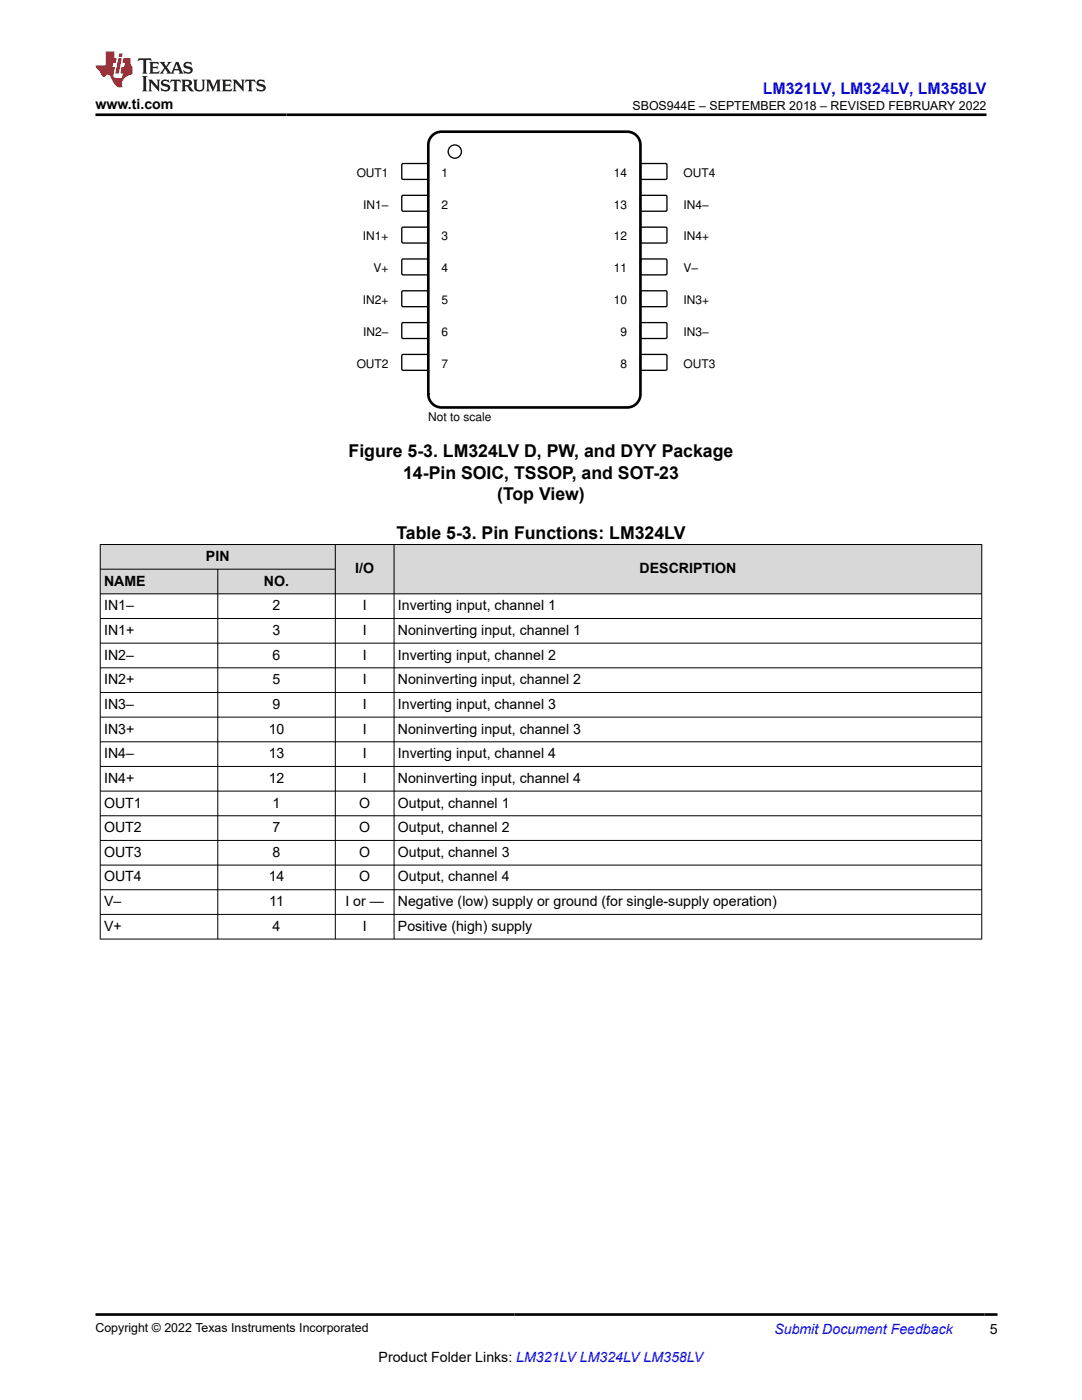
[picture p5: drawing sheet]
<svg xmlns="http://www.w3.org/2000/svg" width="216mm" height="279mm" viewBox="0 0 216 279" stroke-linecap="round" stroke-linejoin="round" font-family="sans-serif">
<path d="M80.3 32.7h5l.2 .2-.1 2.8-.2 .1h-4.9l-.1-.3v-2.6z" fill="none" stroke="#000" stroke-width=".26"/>
<path d="M127.8 32.8l.3-.2 4.9 .1 .1 .2-.1 2.8-.2 .1h-4.9l-.1-.3z" fill-rule="evenodd" fill="#fff"/>
<path d="M127.8 32.8l.3-.2 4.9 .1 .1 .2-.1 2.8-.2 .1h-4.9l-.1-.3z" fill="none" stroke="#000" stroke-width=".26"/>
<path d="M80.3 39h5l.2 .2-.1 2.8-.2 .2-4.9-.1-.1-.2v-2.7z" fill-rule="evenodd" fill="#fff"/>
<path d="M80.3 39h5l.2 .2-.1 2.8-.2 .2-4.9-.1-.1-.2v-2.7z" fill="none" stroke="#000" stroke-width=".26"/>
<path d="M127.8 39.1l.3-.1h4.9l.1 .2-.1 2.8-.2 .2-4.9-.1-.1-.2z" fill-rule="evenodd" fill="#fff"/>
<path d="M127.8 39.1l.3-.1h4.9l.1 .2-.1 2.8-.2 .2-4.9-.1-.1-.2z" fill="none" stroke="#000" stroke-width=".26"/>
<path d="M80.3 45.4h5l.2 .2-.1 2.8-.2 .1h-4.9l-.1-.3v-2.6z" fill-rule="evenodd" fill="#fff"/>
<path d="M80.3 45.4h5l.2 .2-.1 2.8-.2 .1h-4.9l-.1-.3v-2.6z" fill="none" stroke="#000" stroke-width=".26"/>
<path d="M127.8 45.5l.3-.2 4.9 .1 .1 .2-.1 2.8-.2 .1h-4.9l-.1-.3z" fill-rule="evenodd" fill="#fff"/>
<path d="M127.8 45.5l.3-.2 4.9 .1 .1 .2-.1 2.8-.2 .1h-4.9l-.1-.3z" fill="none" stroke="#000" stroke-width=".26"/>
<path d="M80.2 51.8l.2-.1h4.9l.2 .2-.1 2.8-.2 .2-4.9-.1-.1-.2z" fill-rule="evenodd" fill="#fff"/>
<path d="M80.2 51.8l.2-.1h4.9l.2 .2-.1 2.8-.2 .2-4.9-.1-.1-.2z" fill="none" stroke="#000" stroke-width=".26"/>
<path d="M127.8 51.8l.3-.1h4.9l.1 .2-.1 2.8-.2 .2-4.9-.1-.1-.2z" fill-rule="evenodd" fill="#fff"/>
<path d="M127.8 51.8l.3-.1h4.9l.1 .2-.1 2.8-.2 .2-4.9-.1-.1-.2z" fill="none" stroke="#000" stroke-width=".26"/>
<path d="M80.2 58.2l.2-.2 4.9 .1 .2 .2-.1 2.8-.2 .1h-4.9l-.1-.3z" fill-rule="evenodd" fill="#fff"/>
<path d="M80.2 58.2l.2-.2 4.9 .1 .2 .2-.1 2.8-.2 .1h-4.9l-.1-.3z" fill="none" stroke="#000" stroke-width=".26"/>
<path d="M127.8 58.2l.3-.2 4.9 .1 .1 .2-.1 2.8-.2 .1h-4.9l-.1-.3z" fill-rule="evenodd" fill="#fff"/>
<path d="M127.8 58.2l.3-.2 4.9 .1 .1 .2-.1 2.8-.2 .1h-4.9l-.1-.3z" fill="none" stroke="#000" stroke-width=".26"/>
<path d="M80.2 64.5l.2-.1h4.9l.2 .2-.1 2.8-.2 .2-4.9-.1-.1-.2z" fill-rule="evenodd" fill="#fff"/>
<path d="M80.2 64.5l.2-.1h4.9l.2 .2-.1 2.8-.2 .2-4.9-.1-.1-.2z" fill="none" stroke="#000" stroke-width=".26"/>
<path d="M127.8 64.5l.3-.1h4.9l.1 .2-.1 2.8-.2 .2-4.9-.1-.1-.2z" fill-rule="evenodd" fill="#fff"/>
<path d="M127.8 64.5l.3-.1h4.9l.1 .2-.1 2.8-.2 .2-4.9-.1-.1-.2z" fill="none" stroke="#000" stroke-width=".26"/>
<path d="M80.2 70.9l.2-.2 4.9 .1 .2 .2-.1 2.8-.2 .1h-4.9l-.1-.3z" fill-rule="evenodd" fill="#fff"/>
<path d="M80.2 70.9l.2-.2 4.9 .1 .2 .2-.1 2.8-.2 .1h-4.9l-.1-.3z" fill="none" stroke="#000" stroke-width=".26"/>
<path d="M127.8 70.9l.3-.2 4.9 .1 .1 .2-.1 2.8-.2 .1h-4.9l-.1-.3z" fill-rule="evenodd" fill="#fff"/>
<g fill="none" stroke="#000" stroke-width=".26">
<path d="M127.8 70.9l.3-.2 4.9 .1 .1 .2-.1 2.8-.2 .1h-4.9l-.1-.3z"/>
<circle cx="90.8" cy="30.3" r="1.32"/>
</g>
<path d="M86.5 26.9l1-.5 .6-.1h37a2.65 2.65 0 0 1 2.7 2.6v49.8a2.65 2.65 0 0 1-2.7 2.6h-37a2.65 2.65 0 0 1-2.6-2.6v-49.8a2.64 2.64 0 0 1 1-2z" fill="none" stroke="#000" stroke-width=".53"/>
<g fill="#d8d8d8">
<path d="M20 108.7h175.9v4.9h-175.9z" fill-rule="evenodd"/>
<path d="M20.1 108.7h46.7v4.8h-46.7z" fill-rule="evenodd"/>
<path d="M67 108.7h11.6v9.8h-11.6z" fill-rule="evenodd"/>
<path d="M78.7 108.7h117.1v9.8h-117.1z" fill-rule="evenodd"/>
<path d="M20.1 113.7h23.3v4.8h-23.3z" fill-rule="evenodd"/>
<path d="M43.5 113.7h23.3v4.8h-23.3z" fill-rule="evenodd"/>
</g>
<g fill="none" stroke="#000" stroke-width=".2">
<path d="M19.9 108.7h176.1M19.9 113.6h47.1M20 108.6v78.9M43.5 113.6v73.9M66.9 108.6v78.9M78.6 108.6v78.9M195.9 108.6v78.9M196 118.5h-176.1M19.9 123.4h176.1M19.9 128.4h176.1M19.9 133.3h176.1M19.9 138.2h176.1"/>
<path d="M19.9 143.1h176.1M19.9 148h176.1M19.9 153h176.1M19.9 157.9h176.1M19.9 162.8h176.1M19.9 167.7h176.1M19.9 172.6h176.1M19.9 177.6h176.1M19.9 182.5h176.1M19.9 187.4h176.1"/>
</g>
<path d="M27.7 11.6l-.2 .6 .5-.2h.6v.1v2.2l-.2 .4h1l-.2-.4v-2.2v-.1h.5l.5 .2-.1-.6zM29.8 12.4l.2 .3v1.6l-.2 .4h1.9l.1-.6a1.08 1.08 0 0 1-1.3 .2v-.7h.6l.4 .2v-.7l-.4 .2h-.6v-.5l.2-.2a1 1 0 0 1 1 .3l-.1-.5zM31.8 12.4l1 1.1-1 1.2h.9l-.2-.2 .4-.8 .5 .8-.2 .2h1.6l-.2-.2 .1-.5h1l.1 .5-.1 .2h.9l-.2-.4-.8-1.9h-.5l-1 2.1-.8-1.1 .9-1h-.8l.2 .2-.5 .6-.3-.6 .1-.2zM35.2 12.8l.4 1h-.8zM36.8 12.5a.65 .65 0 0 0-.2 .7 .65 .65 0 0 0 .6 .5l.7 .1 .1 .3a.79 .79 0 0 1-.7 .4 .79 .79 0 0 1-.7-.5l.1 .7 .2-.1a.93 .93 0 0 0 1.1 0 .93 .93 0 0 0 .4-.9 1.46 1.46 0 0 0-1.2-.6l-.1-.3a1.09 1.09 0 0 1 1.2 .2l-.2-.6-.1 .1-.6-.2zM28.4 15.2l.2 .4v2.2l-.2 .4h1l-.2-.4v-2.2l.2-.4zM29.6 15.9l.2 .4v1.5l-.2 .4h.8l-.3-.4v-1.3l1.7 1.8v-2l.2-.4h-.8l.2 .2 .1 1.1-1.2-1.3zM32.3 16a.65 .65 0 0 0-.2 .8 .65 .65 0 0 0 .7 .4l.6 .2 .1 .2a.79 .79 0 0 1-.7 .4 .79 .79 0 0 1-.7-.5l.1 .7 .2-.1a.93 .93 0 0 0 1.1 .1 .93 .93 0 0 0 .4-1 1.46 1.46 0 0 0-1.2-.5l-.1-.4a1.09 1.09 0 0 1 1.2 .2l-.2-.6-.1 .1-.6-.1zM34.1 15.9l-.1 .6a.63 .63 0 0 1 .7-.3l.1 1.6-.3 .4h1l-.2-.4v-1.6a.66 .66 0 0 1 .8 .3l-.1-.6zM36.2 15.9l.2 .4v1.5l-.2 .4h.9l-.2-.2v-.7h.5l.1 .2a.79 .79 0 0 0 1.2 .6l-1-.9a.61 .61 0 0 0 .6-.6 .61 .61 0 0 0-.5-.7zM36.9 16.2h.2a.47 .47 0 0 1 .5 .1 .47 .47 0 0 1 .1 .5l-.2 .1-.6 .1zM38.5 15.9l.2 .2a2.27 2.27 0 0 0 .4 2 1.04 1.04 0 0 0 1.7-.7v-1.3l.2-.2h-.8l.2 .4v1.1a.6 .6 0 0 1-.6 .6 .6 .6 0 0 1-.6-.6v-1.1l.3-.4zM41.1 15.9l.2 .4v1.5l-.2 .4h.7l-.2-.4v-1.4l.9 1.9 .8-1.9v1.4l-.2 .4h1l-.3-.4v-1.5l.3-.4h-.8l-.7 1.5-.7-1.5zM44.3 15.9l.2 .4v1.5l-.2 .4h1.9l.1-.6a1.09 1.09 0 0 1-1.3 .2v-.7h.6l.4 .2v-.6l-.4 .2h-.6v-.6l.2-.1a1.01 1.01 0 0 1 1 .3l-.1-.6zM46.4 15.9l.3 .4v1.5l-.3 .4h.8l-.2-.4v-1.3l1.6 1.8v-2l.2-.4h-.7l.2 .2v1.1l-1.2-1.3zM49 15.9l-.1 .6a.63 .63 0 0 1 .8-.3v1.6l-.3 .4h1l-.2-.4v-1.6a.66 .66 0 0 1 .8 .3l-.1-.6zM51.4 16a.65 .65 0 0 0-.2 .8 .65 .65 0 0 0 .6 .4l.6 .2 .2 .2a.79 .79 0 0 1-.8 .4 .79 .79 0 0 1-.6-.5l.1 .7 .2-.1a.93 .93 0 0 0 1 .1 .93 .93 0 0 0 .5-1 1.46 1.46 0 0 0-1.3-.5l-.1-.4a1.09 1.09 0 0 1 1.3 .2l-.2-.6-.2 .1-.5-.1z" fill="#231f20"/>
<path d="M21.1 10.3v2.7h-2.1l.1 .4 .9 1a.95 .95 0 0 0 .9 .9 .59 .59 0 0 1 .6-.4 .59 .59 0 0 1 .5 .3l.4 .8a1.59 1.59 0 0 0 2.1 1.4 1.61 1.61 0 0 1 1-2.3l1-.3-.1-1.5a1.59 1.59 0 0 1-.4-1.7h-1.4l-.2 .9h.5l-.1 .9h-.5l-.2 .9v.3l.4 .1-.2 .9h-.6a.73 .73 0 0 1-1.1-.7l.3-1.5h-.5l.2-.9h.5l.2-.9h-.5v-1.3zM23.6 11.6l-.6 3.1h.7l.6-3.1zM23.8 10.7l-.1 .6h.7l.1-.6z" fill="#ed1c24"/>
<path d="M19 22.9h177.8M19.1 262.3h179.9" fill="none" stroke="#000" stroke-width=".53"/>
<g font-size="3.5">
<text x="69.6" y="91.3">Figure 5-3. LM324LV D, PW, and DYY Package</text>
<text x="80.4" y="95.5">14-Pin SOIC, TSSOP, and SOT-23</text>
<text x="99.2" y="99.7">(Top View)</text>
<text x="79.1" y="107.5">Table 5-3. Pin Functions: LM324LV</text>
</g>
<text font-size="3.2" fill="#00f" x="152.2" y="18.7">LM321LV, LM324LV, LM358LV</text>
<g font-size="2.8">
<text x="19" y="21.8">www.ti.com</text>
<text x="41.1" y="111.9">PIN</text>
<text x="20.8" y="116.9">NAME</text>
<text x="52.7" y="116.9">NO.</text>
<text x="70.9" y="114.4">I/O</text>
<text x="127.6" y="114.4">DESCRIPTION</text>
<text x="20.8" y="121.8">IN1–</text>
<text x="54.4" y="121.8">2</text>
<text x="72.4" y="121.8">I</text>
<text x="79.4" y="121.8">Inverting input, channel 1</text>
<text x="20.8" y="126.7">IN1+</text>
<text x="20.8" y="131.6">IN2–</text>
<text x="54.4" y="126.7">3</text>
<text x="54.4" y="131.6">6</text>
<text x="72.4" y="126.7">I</text>
<text x="72.4" y="131.6">I</text>
<text x="79.4" y="126.7">Noninverting input, channel 1</text>
<text x="79.4" y="131.6">Inverting input, channel 2</text>
<text x="20.8" y="136.6">IN2+</text>
<text x="54.4" y="136.6">5</text>
<text x="72.4" y="136.6">I</text>
<text x="79.4" y="136.6">Noninverting input, channel 2</text>
<text x="20.8" y="141.5">IN3–</text>
<text x="54.4" y="141.5">9</text>
<text x="72.4" y="141.5">I</text>
<text x="79.4" y="141.5">Inverting input, channel 3</text>
<text x="20.8" y="146.4">IN3+</text>
<text x="53.6" y="146.4">10</text>
<text x="72.4" y="146.4">I</text>
<text x="79.4" y="146.4">Noninverting input, channel 3</text>
<text x="20.8" y="151.3">IN4–</text>
<text x="53.6" y="151.3">13</text>
<text x="72.4" y="151.3">I</text>
<text x="79.4" y="151.3">Inverting input, channel 4</text>
<text x="20.8" y="156.2">IN4+</text>
<text x="20.8" y="161.2">OUT1</text>
<text x="53.6" y="156.2">12</text>
<text x="54.4" y="161.2">1</text>
<text x="71.7" y="161.2">O</text>
<text x="72.4" y="156.2">I</text>
<text x="79.4" y="156.2">Noninverting input, channel 4</text>
<text x="79.4" y="161.2">Output, channel 1</text>
<text x="20.8" y="166.1">OUT2</text>
<text x="54.4" y="166.1">7</text>
<text x="71.7" y="166.1">O</text>
<text x="79.4" y="166.1">Output, channel 2</text>
<text x="20.8" y="171">OUT3</text>
<text x="54.4" y="171">8</text>
<text x="71.7" y="171">O</text>
<text x="79.4" y="171">Output, channel 3</text>
<text x="20.8" y="175.9">OUT4</text>
<text x="53.6" y="175.9">14</text>
<text x="71.7" y="175.9">O</text>
<text x="79.4" y="175.9">Output, channel 4</text>
<text x="20.8" y="180.8">V–</text>
<text x="20.8" y="185.8">V+</text>
<text x="53.7" y="180.8">11</text>
<text x="54.4" y="185.8">4</text>
<text x="68.9" y="180.8">I or —</text>
<text x="72.4" y="185.8">I</text>
<text x="79.4" y="180.8">Negative (low) supply or ground (for single-supply operation)</text>
<text x="79.4" y="185.8">Positive (high) supply</text>
<text x="197.5" y="266.1">5</text>
<text x="75.6" y="271.7">Product Folder Links: LM321LV LM324LV LM358LV</text>
</g>
<text font-size="2.8" fill="#00f" x="154.5" y="266.2">Submit Document Feedback</text>
<g font-size="2.5">
<text x="126.2" y="21.9">SBOS944E – SEPTEMBER 2018 – REVISED FEBRUARY 2022</text>
<text x="19" y="265.9">Copyright © 2022 Texas Instruments Incorporated</text>
</g>
<g font-size="2.4">
<text x="71.2" y="35.3">OUT1</text>
<text x="88.1" y="35.3">1</text>
<text x="122.5" y="35.3">14</text>
<text x="136.4" y="35.3">OUT4</text>
<text x="72.5" y="41.6">IN1±</text>
<text x="88.1" y="41.6">2</text>
<text x="122.5" y="41.6">13</text>
<text x="136.4" y="41.6">IN4±</text>
<text x="72.4" y="48">IN1+</text>
<text x="88.1" y="48">3</text>
<text x="122.5" y="48">12</text>
<text x="136.4" y="48">IN4+</text>
<text x="74.5" y="54.3">V+</text>
<text x="88.1" y="54.3">4</text>
<text x="122.5" y="54.3">11</text>
<text x="136.4" y="54.3">V±</text>
<text x="72.4" y="60.7">IN2+</text>
<text x="88.1" y="60.7">5</text>
<text x="122.5" y="60.7">10</text>
<text x="136.4" y="60.7">IN3+</text>
<text x="72.5" y="67">IN2±</text>
<text x="88.1" y="67">6</text>
<text x="123.8" y="67">9</text>
<text x="136.4" y="67">IN3±</text>
<text x="71.2" y="73.4">OUT2</text>
<text x="88.1" y="73.4">7</text>
<text x="123.8" y="73.4">8</text>
<text x="136.4" y="73.4">OUT3</text>
<text x="85.5" y="84">Not to scale</text>
</g>
</svg>
